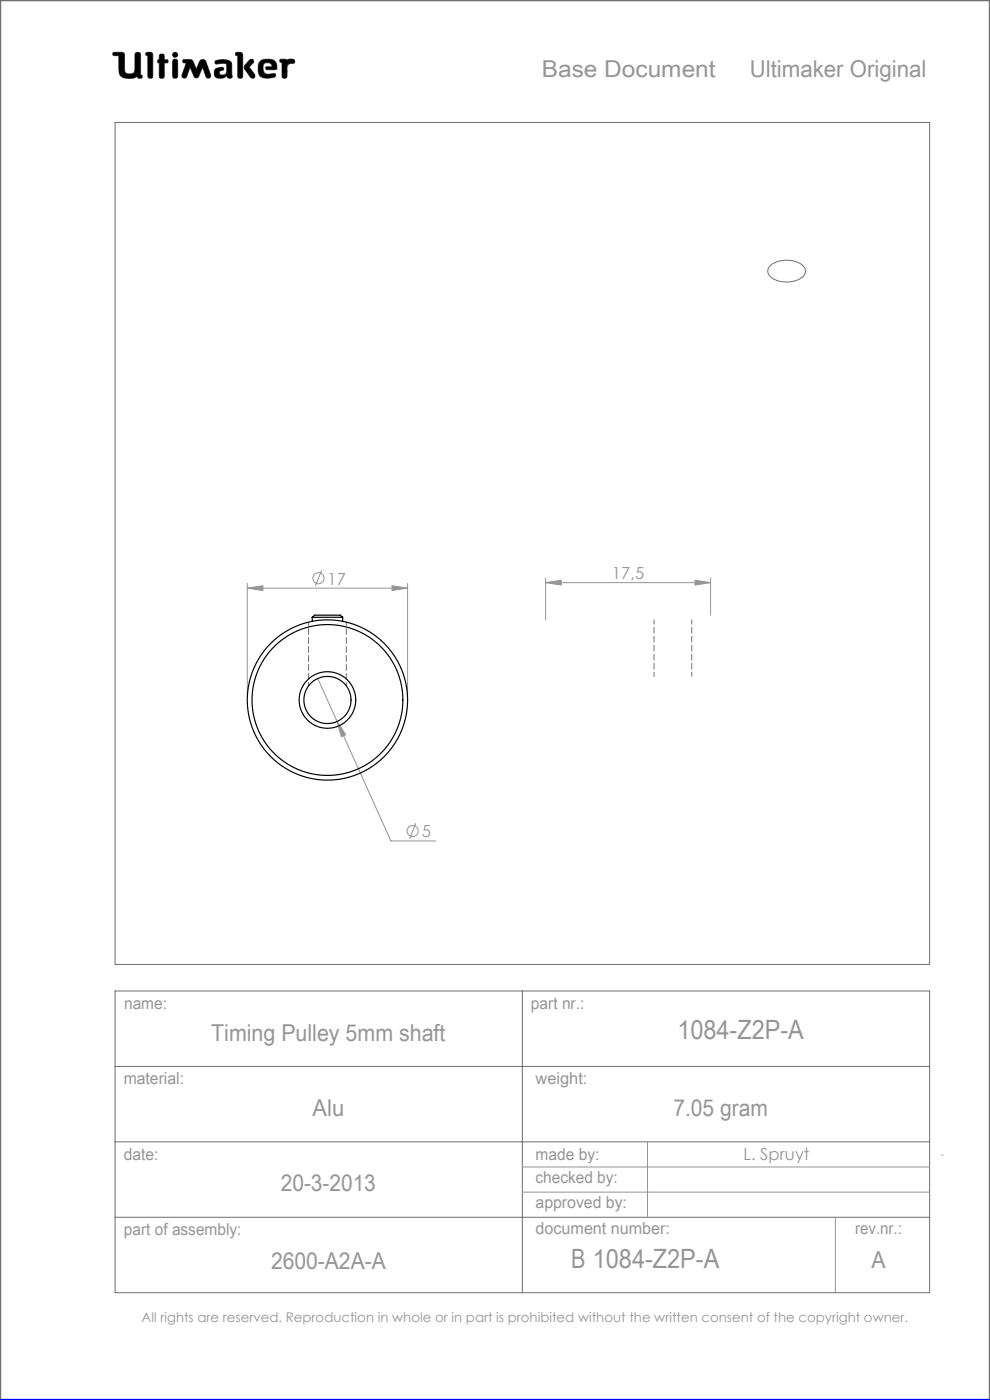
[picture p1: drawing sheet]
<svg xmlns="http://www.w3.org/2000/svg" width="210mm" height="297mm" viewBox="0 0 210 297" stroke-linecap="round" stroke-linejoin="round" font-family="sans-serif">
<g fill="none" stroke="#6f6f6f" stroke-width=".21">
<path d="M24 11.1h1.8l.5 .2 .2 4a1.62 1.62 0 0 0 2 0l.2-4a.65 .65 0 0 1 .7-.2 .65 .65 0 0 1 .4 .6v4.2l.3 .1-.1 .6a.65 .65 0 0 1-.9-.3 4 4 0 0 1-3 .2l-.6-.5-.2-.6-.1-3.6h-1.2l-.1-.3zM29.1 16.2v.1M31 11.1l1.2 .1 .2 .4v4.8a.59 .59 0 0 1-.7 .2 .59 .59 0 0 1-.4-.5v-4.3l-.4-.1zM33.8 13.4h.1M33.8 12.6h.1M33.8 12.6l-.3 .1-.1 .3 .1 .3 .3 .1M33.8 12.6v-1a.59 .59 0 0 1 .7-.1 .59 .59 0 0 1 .4 .5v.6l.6 .1a.4 .4 0 0 1 0 .6l-.6 .1-.1 3.1a.59 .59 0 0 1-.6 .1 .59 .59 0 0 1-.4-.5v-2.7M36.8 12.6h.7l.2 .5v3l-.2 .4-.3 .1-.4-.1-.2-.4v-3zM38.9 12.7l1.3-.1 .6 .2 .8 1.9 .9-2 .6-.1 .4 .1 1.2 3.2v.5l-.4 .2-.4-.1-.9-2.2-.9 2-.5 .3-.3-.2-1-2.1-.7 1.9-.3 .4-.5-.1-.2-.1v-.5l.9-2.6-.7-.1zM42.1 16.2h.1M45.7 12.9a3.6 3.6 0 0 1 3.3 .3l.2 .5v2.1a.53 .53 0 0 1-.2 .8l-.7-.1-.2-.4a1.97 1.97 0 0 1-2.5 .2 1.34 1.34 0 0 1 .4-1.8l1.3-.2 .1 .6a.74 .74 0 0 0-.9 .7 .95 .95 0 0 0 1.4 .1l.2-.6-.1-1.5a2.7 2.7 0 0 0-2 0l-.4-.2zM50.1 11.1l1.2 .1 .2 .4-.1 4.8a.59 .59 0 0 1-.6 .2 .59 .59 0 0 1-.4-.5v-4.3l-.4-.1z"/>
<path d="M52.9 12.8l.4-.2 .4 .1 .1 .4-.9 1.1 1.1 1.5 .1 .6-.2 .3h-.4a5.9 5.9 0 0 1-1.7-2.3l.2-.5zM56.6 14.8h.1M56.6 14.8l-.3-.3 .2-.3 1.2-.1-.2-.5a1.04 1.04 0 0 0-1.7 .5l.2 1.3 .8 .4M56.6 14.8h1.7l.4-.2a1.66 1.66 0 0 0-1.5-2l-1.7 .1a2.65 2.65 0 0 0-.3 3.5 3.5 3.5 0 0 0 3.2 .1l.1-.3-.2-.4-1.5 .2M56.8 15.8h.1M59.5 12.6h1.1l.3 .2a1.21 1.21 0 0 1 1.5-.1l.1 .6-1 .2-.6 .4-.1 2.5a.59 .59 0 0 1-.6 .2 .59 .59 0 0 1-.4-.5v-2.8l-.4-.2zM24.4 26h172.8v178.6h-172.8zM163.3 56.4a5.6 5.6 0 0 1 7.2 .2 1.74 1.74 0 0 1-1 2.7 5.6 5.6 0 0 1-6.4-1 1.47 1.47 0 0 1 .2-1.9zM24.4 210.2h172.8v64h-172.8zM110.8 210.2v64M24.4 226.2h172.8M24.4 242.2h172.8"/>
<path d="M24.4 258.2h172.8"/>
<circle cx="37.2" cy="11.6" r=".56"/>
</g>
<path d="M0 297v-297h210v297" fill="none" stroke="#6f6f6f" stroke-width=".5"/>
<g fill="none" stroke="#959595" stroke-width=".21">
<path d="M52.5 124.8l3.3-.5v1zM52.5 123.8v23.7M52.5 124.8h34M68.2 121l-1.3 3.3M83.2 124.3l3.3 .5-3.3 .5zM86.5 123.8v23.7M115.7 123.6l3.3-.5v1zM115.7 122.6v8.9M115.7 123.6h35M147.4 123.1l3.3 .5-3.3 .5zM150.7 122.6v7.9M67.4 143.9l4.1 9.2"/>
<path d="M71.5 153.1l1.8 2.8-.9 .4zM71.5 153.1l11.4 25.3h9.5M88.2 174.6l-1.3 3.4M110.8 247.6h86.4M110.8 252.9h86.4M137.4 242.2v16M177.2 258.2v16M199.7 245h.4"/>
<circle cx="67.6" cy="122.7" r="1.18"/>
<circle cx="87.5" cy="176.3" r="1.18"/>
</g>
<path d="M0 297h210" fill="none" stroke="#00f" stroke-width=".5"/>
<path d="M45.7 12.9l-.1 .4 .2 .3 1.7-.2 .6 .2-.1 1.8-.2 .4-.5 .1a.54 .54 0 0 1-.8-.5 .54 .54 0 0 1 .8-.5l.2-.1-.1-.4-.4-.1a1.31 1.31 0 0 0-1.5 .9 1.14 1.14 0 0 0 .3 1.2 1.14 1.14 0 0 0 1.2 .2l.8-.3a.23 .23 0 0 1 .3-.2 .23 .23 0 0 1 .2 .4 .58 .58 0 0 0 .8 .1 .58 .58 0 0 0 .1-.9v-2a1.32 1.32 0 0 0-1.7-1.1zM50 11.2v.5l.4 .1v4.5l.2 .3h.6l.3-.4v-4.7l-.4-.4zM53 12.7l-1.1 1.2-.1 .5 1.4 2.1 .6 .1 .3-.3v-.4l-1.2-1.7 .9-.9v-.4l-.3-.3zM55.1 13a2.66 2.66 0 0 0 .3 3.4l1.4 .2 1.3-.2 .4-.3-.2-.5-1.5 .2-.6-.2-.3-.4-.1-.9a.98 .98 0 0 1 .7-1 .98 .98 0 0 1 1.1 .5l.1 .3-1.2 .1-.1 .4 .2 .2h1.6a.49 .49 0 0 0 .5-.2 .49 .49 0 0 0 0-.6 1.57 1.57 0 0 0-2-1.4h-.9zM59.4 12.6v.5l.4 .2v3l.3 .3h.5l.3-.4v-2.3l.6-.4 .9-.1 .1-.6-.4-.3-.9 .1-.3 .2-.3-.2zM36.7 12.6l-.1 3.7 .2 .3h.6l.3-.4v-3.3l-.3-.3zM36.6 11.6a.56 .56 0 0 0 1.1 0 .56 .56 0 0 0-1.1 0zM33.9 11.6l-.1 1-.3 .2-.1 .3 .4 .3v3l.2 .2h.5l.3-.1 .1-.3v-2.8l.7-.1 .1-.4-.2-.2-.6-.1-.2-1.1zM31 11.2l-.1 .5 .4 .1 .1 4.5 .2 .3h.5l.3-.4v-4.7l-.4-.4zM38.8 12.7v.6h.7l-.9 2.7 .2 .5 .4 .1 .3-.2 .8-2.1 .9 2 .2 .2h.4l.3-.2 .9-2 .8 2.1 .5 .2 .4-.3v-.4l-1-2.8-.3-.4-.5-.1-.4 .2-.9 1.9-.9-2-.5-.1zM24 11.2l-.1 .3 .2 .3h1.1v2.7a1.73 1.73 0 0 0 2.1 2.1 2.42 2.42 0 0 0 1.8-.4l.3 .4h.6l.2-.3-.1-.3-.3-.1v-4.3l-.1-.3-.2-.2h-.6l-.3 .4v3.4a.89 .89 0 0 1-1.3 .8 .81 .81 0 0 1-.9-1.1l-.1-3.3-.5-.2z" fill-rule="evenodd" fill="#000"/>
<path d="M65.5 145.5v-13.5M73.5 145.5v-13.5" fill="none" stroke="#6f6f6f" stroke-width=".21" stroke-dasharray="1.3 .6" stroke-dashoffset=".5"/>
<path d="M138.7 143.5v-12M146.7 143.5v-12" fill="none" stroke="#6f6f6f" stroke-width=".21" stroke-dasharray="1.3 .6" stroke-dashoffset=".3"/>
<path d="M52.5 124.8l3.3-.5v1zM83.2 124.3l3.3 .5-3.3 .5zM71.5 153.1l.9 3.2 .9-.4zM115.7 123.6l3.3-.5v1zM147.4 123.1l3.3 .5-3.3 .5z" fill="#959595"/>
<g fill="none" stroke="#000" stroke-width=".25">
<path d="M66.2 131h6.5M66.2 131l.5-.5h5.5l.5 .5M66.2 131v.8M72.7 131v.8"/>
<circle cx="69.5" cy="148.5" r="16"/>
<circle cx="69.5" cy="148.5" r="17"/>
<circle cx="69.5" cy="148.5" r="5"/>
<circle cx="69.5" cy="148.5" r="6"/>
</g>
<g font-size="5.6" fill="#959595">
<text x="143.7" y="220.3">1084-Z2P-A</text>
<text x="121.1" y="269.1">B 1084-Z2P-A</text>
</g>
<g font-size="4.9" fill="#959595">
<text x="114.9" y="16.3">Base Document</text>
<text x="159" y="16.3">Ultimaker Original</text>
<text x="44.8" y="220.9">Timing Pulley 5mm shaft</text>
<text x="66.3" y="236.7">Alu</text>
<text x="142.8" y="236.7">7.05 gram</text>
<text x="59.6" y="252.7">20-3-2013</text>
<text x="57.5" y="269.3">2600-A2A-A</text>
<text x="184.9" y="269.1">A</text>
</g>
<g font-size="3.5" fill="#959595">
<text x="69.5" y="124">17</text>
<text x="129.8" y="122.8">17,5</text>
<text x="89.5" y="177.6">5</text>
<text x="26.3" y="214.1">name:</text>
<text x="112.6" y="214">part nr.:</text>
<text x="26.2" y="229.9">material:</text>
<text x="113.6" y="229.9">weight:</text>
<text x="26.3" y="246">date:</text>
<text x="113.6" y="246">made by:</text>
<text x="113.6" y="251.1">checked by:</text>
<text x="157.7" y="246.2">L. Spruyt</text>
<text x="113.6" y="256.3">approved by:</text>
<text x="26.3" y="262">part of assembly:</text>
<text x="113.6" y="261.8">document number:</text>
<text x="181.4" y="261.9">rev.nr.:</text>
</g>
<text font-size="2.8" fill="#959595" x="30" y="280.4">All rights are reserved. Reproduction in whole or in part is prohibited without the written consent of the copyright owner.</text>
</svg>
